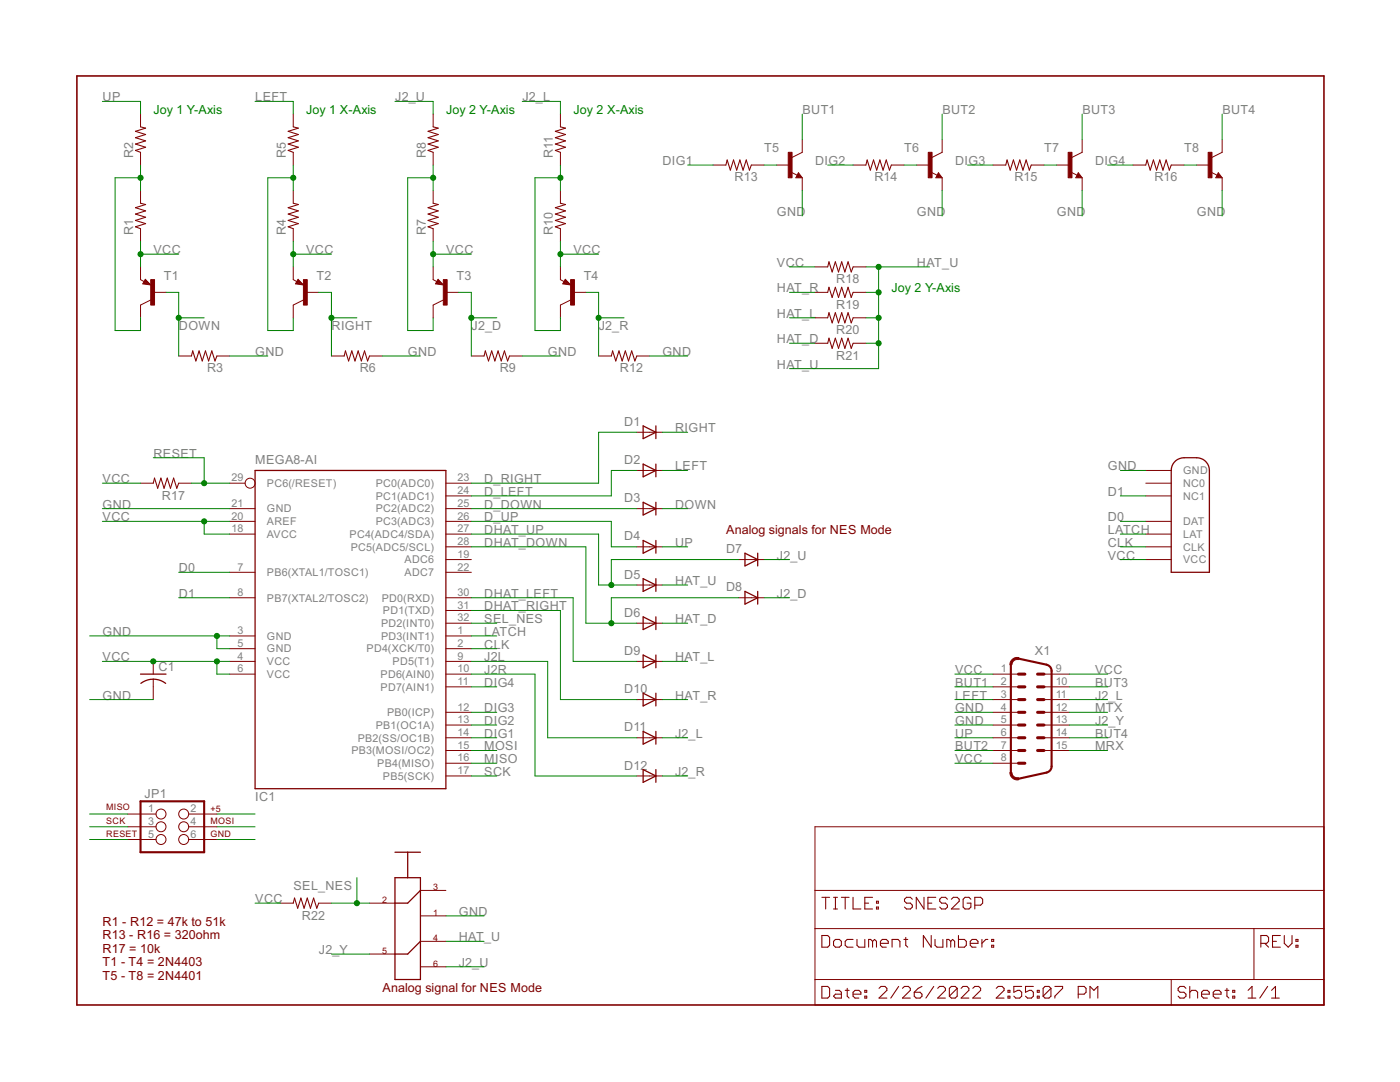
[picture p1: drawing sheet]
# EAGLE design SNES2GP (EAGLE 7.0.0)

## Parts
C1  C-USC0805  [C0805]
D1  DIODE-SOD323-W  [SOD323-W]
D2  DIODE-SOD323-W  [SOD323-W]
D3  DIODE-SOD323-W  [SOD323-W]
D4  DIODE-SOD323-W  [SOD323-W]
D5  DIODE-SOD323-W  [SOD323-W]
D6  DIODE-SOD323-W  [SOD323-W]
D7  DIODE-SOD323-W  [SOD323-W]
D8  DIODE-SOD323-W  [SOD323-W]
D9  DIODE-SOD323-W  [SOD323-W]
D10  DIODE-SOD323-W  [SOD323-W]
D11  DIODE-SOD323-W  [SOD323-W]
D12  DIODE-SOD323-W  [SOD323-W]
IC1  MEGA8-AI  [TQFP32-08]
JP1  AVR_SPI_PRG_6NS  [2X3-NS]
R1  R-US_M0805  [M0805]
R2  R-US_M0805  [M0805]
R3  R-US_M0805  [M0805]
R4  R-US_M0805  [M0805]
R5  R-US_M0805  [M0805]
R6  R-US_M0805  [M0805]
R7  R-US_M0805  [M0805]
R8  R-US_M0805  [M0805]
R9  R-US_M0805  [M0805]
R10  R-US_M0805  [M0805]
R11  R-US_M0805  [M0805]
R12  R-US_M0805  [M0805]
R13  R-US_M0805  [M0805]
R14  R-US_M0805  [M0805]
R15  R-US_M0805  [M0805]
R16  R-US_M0805  [M0805]
R17  R-US_M0805  [M0805]
R18  R-US_M0805  [M0805]
R19  R-US_M0805  [M0805]
R20  R-US_M0805  [M0805]
R21  R-US_M0805  [M0805]
R22  R-US_M0805  [M0805]
T1  MMBT3906  [SOT23]
T2  MMBT3906  [SOT23]
T3  MMBT3906  [SOT23]
T4  MMBT3906  [SOT23]
T5  MMBT3904  [SOT23]
T6  MMBT3904  [SOT23]
T7  MMBT3904  [SOT23]
T8  MMBT3904  [SOT23]
U$1  7X7_SW  [7X7_SW]
U$3  SNES_GAMEPAD  [SNESCONN]
X1  M15HP  [M15HP]

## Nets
BUT1: T5.3(C) X1.2
BUT2: T6.3(C) X1.7
BUT3: T7.3(C) X1.10
BUT4: T8.3(C) X1.14
CLK: IC1.2(PD4(XCK/T0)) U$3.CLOCK(CLK)
D0: IC1.7(PB6(XTAL1/TOSC1)) U$3.DATA(DAT)
D1: IC1.8(PB7(XTAL2/TOSC2)) U$3.NC.(NC1)
D_DOWN: D3.A IC1.25(PC2(ADC2))
D_LEFT: D2.A IC1.24(PC1(ADC1))
D_RIGHT: D1.A IC1.23(PC0(ADC0))
D_UP: D4.A IC1.26(PC3(ADC3))
DHAT_DOWN: D6.A D8.A IC1.28(PC5(ADC5/SCL))
DHAT_LEFT: D9.A IC1.30(PD0(RXD))
DHAT_RIGHT: D10.A IC1.31(PD1(TXD))
DHAT_UP: D5.A D7.A IC1.27(PC4(ADC4/SDA))
DIG1: IC1.14(PB2(SS/OC1B)) R13.2
DIG2: IC1.13(PB1(OC1A)) R14.2
DIG3: IC1.12(PB0(ICP)) R15.2
DIG4: IC1.11(PD7(AIN1)) R16.2
DOWN: D3.C R3.2 T1.1(B)
GND: C1.2 IC1.3(GND) IC1.5(GND) IC1.21(GND) JP1.6 R3.1 R6.1 R9.1 R12.1 T5.2(E) T6.2(E) T7.2(E) T8.2(E) U$1.P$1 U$3.GND X1.4 X1.5
HAT_D: D6.C R21.2
HAT_L: D9.C R20.2
HAT_R: D10.C R19.2
HAT_U: D5.C R18.1 R19.1 R20.1 R21.1 U$1.P$4
J2_D: D8.C R9.2 T3.1(B)
J2_L: D11.C R11.2 X1.11
J2_R: D12.C R12.2 T4.1(B)
J2_U: D7.C R8.2 U$1.P$6
J2_Y: U$1.P$5 X1.13
J2L: D11.A IC1.9(PD5(T1))
J2R: D12.A IC1.10(PD6(AIN0))
LATCH: IC1.1(PD3(INT1)) U$3.LATCH(LAT)
LEFT: D2.C R5.2 X1.3
MISO: IC1.16(PB4(MISO)) JP1.1
MOSI: IC1.15(PB3(MOSI/OC2)) JP1.4
MRX: X1.15
MTX: X1.12
N$1: R13.1 T5.1(B)
N$2: R1.2 R2.1 T1.3(C)
N$3: R14.1 T6.1(B)
N$4: R4.2 R5.1 T2.3(C)
N$5: R15.1 T7.1(B)
N$6: R7.2 R8.1 T3.3(C)
N$7: R16.1 T8.1(B)
N$10: R10.2 R11.1 T4.3(C)
RESET: IC1.29(PC6(/RESET)) JP1.5 R17.1
RIGHT: D1.C R6.2 T2.1(B)
SCK: IC1.17(PB5(SCK)) JP1.3
SEL_NES: IC1.32(PD2(INT0)) R22.1 U$1.P$2
UP: D4.C R2.2 X1.6
VCC: C1.1 IC1.4(VCC) IC1.6(VCC) IC1.18(AVCC) IC1.20(AREF) JP1.2 R1.1 R4.1 R7.1 R10.1 R17.2 R18.2 R22.2 T1.2(E) T2.2(E) T3.2(E) T4.2(E) U$3.5V(VCC) X1.1 X1.8 X1.9
Unconnected: IC1.19(ADC6) IC1.22(ADC7) U$1.P$3 U$3.NC(NC0)

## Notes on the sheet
- Joy 1 Y-Axis | Joy 1 X-Axis | Joy 2 Y-Axis | Joy 2 X-Axis
- Joy 2 Y-Axis
- Analog signals for NES Mode
- R1 - R12 = 47k to 51k
  R13 - R16 = 320ohm
  R17 = 10k
  T1 - T4 = 2N4403
  T5 - T8 = 2N4401
- Analog signal for NES Mode

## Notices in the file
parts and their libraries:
SparkFun-Connectors: Licensing: Creative Commons ShareAlike 4.0 International - https://creativecommons.org/licenses/by-sa/4.0
